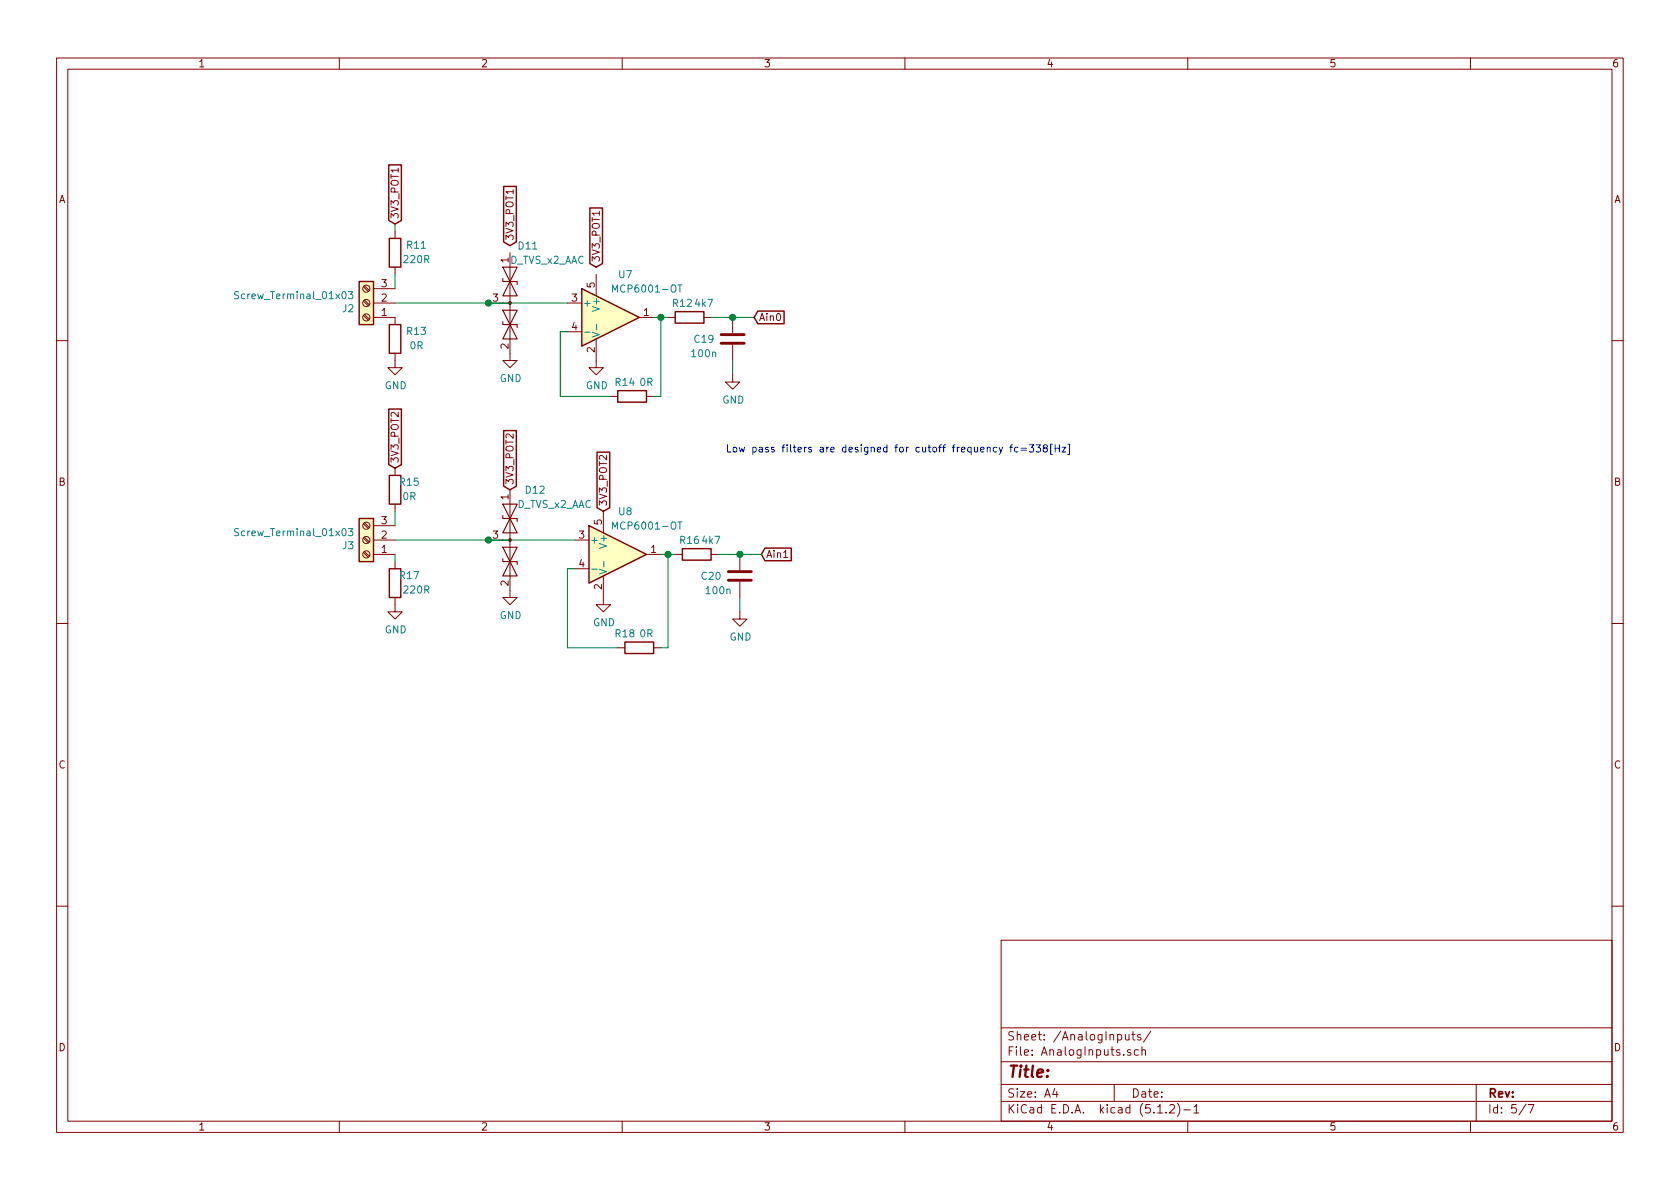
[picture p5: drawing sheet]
<svg xmlns="http://www.w3.org/2000/svg" width="297mm" height="210mm" viewBox="0 0 297 210" stroke-linecap="round" stroke-linejoin="round" font-family="sans-serif">
<g fill="none" stroke="#840000" stroke-width=".18">
<path d="M10 10.3h277v189.9h-277zM12 12.2h273v186.1h-273zM60 10.3v1.9M110 10.3v1.9M160 10.3v1.9M210 10.3v1.9M260 10.3v1.9M70.4 29.7v.7M90.7 33.5v.8M106 37.4v.7M64.3 50.7l.8 .9M64.3 53.3l.8 .8"/>
<path d="M64.3 55.8l.8 .8M64.4 50.5l.9 .9M64.4 53.1l.9 .8M64.4 55.6l.9 .9M66 56.1h3.8v1.3M66 53.6h3.8M66 51h3.8M69.8 40.9v1.3M69.8 47.2v1.3M86.4 53.6h3.8M90.2 44.7v19h1.2l-1.2 1.3-1.3-1.3h1.3M100.3 53.6h2.6"/>
<path d="M100.3 58.7h2.6M105.4 59.9v5.1h1.3l-1.3 1.3-1.3-1.3h1.3M105.4 48.5v3.8M113 56.1h2.6M118.1 56.1h1.3M124.5 56.1h1.2M129.5 56.1v2.8M10 60.2h2M69.8 62.5v2.5h1.3l-1.3 1.3-1.2-1.3h1.2M107.9 70.1h1.3M114.3 70.1h1.3M129.5 66.3v1.3h1.3l-1.3 1.2-1.2-1.2h1.2"/>
<path d="M129.5 61v2.7M285 60.2h2M64.3 92.6l.8 .9M64.3 95.2l.8 .8M64.3 97.7l.8 .8M64.4 92.5l.9 .8M64.4 95l.9 .8M64.4 97.5l.9 .9M66 98h3.8M66 95.5h3.8M66 93h3.8M69.8 82.8v1.3"/>
<path d="M69.8 89.1v1.3M69.8 99.3v1.3M86.4 95.5h3.8M90.2 86.6v19.1h1.2l-1.2 1.2-1.3-1.2h1.3M101.6 95.5h2.5M106.7 90.4v3.8M114.3 98h2.5M119.4 98h1.2M125.7 98h1.3M130.8 98v2.8M138.6 98.6h.7M10 110.3h2"/>
<path d="M69.8 105.7v2.5h1.3l-1.3 1.3-1.2-1.3h1.2M101.6 100.6h2.5M106.7 101.8v5.1h1.2l-1.2 1.3-1.3-1.3h1.3M109.2 114.5h1.3M115.6 114.5h1.2M130.8 108.2v1.3h1.3l-1.3 1.2-1.3-1.2h1.3M130.8 102.9v2.8M285 110.3h2M10 160.2h2M177 166.3h108v32h-108zM285 160.2h2M60 198.3v1.9"/>
<path d="M110 198.3v1.9M160 198.3v1.9M177 194.8h108M177 191.8h108M177 187.8h108M177 181.8h108M186.5 192.5l-.4 1h1M186.8 193v1M197 191.8v3M199 182.9l.1 .9 .3 .1 .2-.1M199.6 182.9v1M199.9 185.7l-.4-.1-.2 .2 .1 .2 .5 .2v.3h-.6"/>
<path d="M200.1 182.9h.6M200.3 182.4v1.3l.4 .2M201.3 185.7l-.5-.1-.2 .3v.6l.2 .1 .5-.1M201.7 183l-.4-.1-.2 .2 .1 .3 .5 .1v.3h-.6M201.9 185.7l.2-.1 .4 .1v.9M201.9 185.1v1.5M203.5 182.3l-1.3 2M204.7 196.8h.8M206.2 196.7v.1M206.8 195.5l.2-.2h.4l.2 .2 .1 .3-.1 .2-.8 .8h.9M208.2 195.1a1.71 1.71 0 0 1 0 2.3M209.3 196.3h1.2"/>
<path d="M210 198.3v1.9M211.1 195.8l.4-.5v1.5M211.1 196.8h.9M260 198.3v1.9M261 191.8v6.5M269.8 195.2l-1.2 2M270.2 195.3h1l-.6 1.5"/>
<circle cx="64.8" cy="51" r=".63"/>
<circle cx="64.8" cy="53.6" r=".63"/>
<circle cx="64.8" cy="56.1" r=".63"/>
<circle cx="64.8" cy="93" r=".63"/>
<circle cx="64.8" cy="98" r=".63"/>
<circle cx="64.8" cy="95.5" r=".63"/>
</g>
<g fill="none" stroke="#840000" stroke-width=".25">
<path d="M68.7 29.2h2.3v9.8l-1.2 .6-1.1-.6zM89.1 33h2.2v9.8l-1.1 .6-1.1-.6zM104.3 36.8h2.2v9.8l-1.1 .6-1.1-.6zM63.5 49.8h2.5v7.6h-2.5zM68.8 57.4h2.1v5.1h-2.1zM68.8 42.2h2.1v5h-2.1zM102.9 51l10.1 5.1-10.1 5.1zM119.4 55.1h5.1v2h-5.1zM134 55h4.6v2.2h-4.6l-.7-1.1zM68.7 72.3h2.3v9.9l-1.2 .6-1.1-.6zM89.1 76.1h2.2v9.9l-1.1 .6-1.1-.6zM105.6 80h2.2v9.8l-1.1 .6-1.1-.6z"/>
<path d="M109.2 69.1h5.1v2h-5.1zM63.5 91.7h2.5v7.6h-2.5zM68.8 84.1h2.1v5h-2.1zM104.1 93l10.2 5-10.2 5.1zM120.6 97h5.1v2.1h-5.1zM135.3 96.9h4.6v2.3h-4.6l-.7-1.2zM68.8 100.6h2.1v5.1h-2.1zM110.5 113.5h5.1v2.1h-5.1z"/>
</g>
<path d="M127.5 59.2h4.1M127.5 60.7h4.1M128.8 102.6h4M128.8 101.1h4" fill="none" stroke="#840000" stroke-width=".51"/>
<g fill="none" stroke="#008400" stroke-width=".18">
<path d="M69.8 39.6v1.3M69.8 48.5v2.5M69.8 53.6h30.5M100.3 58.7h-1.2v11.4h8.8M115.6 56.1h2.5M116.8 56.1v14h-1.2M125.7 56.1h7.6M129.5 63.7v2.6M69.8 90.4v2.6M69.8 98v1.3M69.8 95.5h31.8M116.8 98h2.6"/>
<path d="M118.1 98v16.5h-1.3M127 98h7.6M101.6 100.6h-1.3v13.9h8.9M130.8 105.7v2.5"/>
</g>
<g fill="#008400" stroke="#008400" stroke-width=".25">
<circle cx="129.5" cy="56.1" r=".51"/>
<circle cx="130.8" cy="98" r=".51"/>
<circle cx="116.8" cy="56.1" r=".51"/>
<circle cx="118.1" cy="98" r=".51"/>
<circle cx="86.4" cy="95.5" r=".51"/>
<circle cx="86.4" cy="53.6" r=".51"/>
</g>
<g fill="#ffffc2" stroke="#ffffc2" stroke-width=".18">
<path d="M104.1 93l10.2 5-10.2 5.1z"/>
<path d="M63.5 49.8h2.5v7.6h-2.5z"/>
<path d="M63.5 91.7h2.5v7.6h-2.5z"/>
<path d="M102.9 51l10.1 5.1-10.1 5.1z"/>
</g>
<g fill="none" stroke="#008484" stroke-width=".18">
<path d="M42.2 51.6h-.5l-.2 .1 .1 .4 .5 .2 .1 .3-.2 .2h-.5M61.6 51.6h.8l-.4 .4 .3 .2v.6h-.5l-.2-.1M103.4 58.7h.9M104.7 58.7l1.3 .5-1.3 .4M105.5 57.4v.9M108.3 51.7v-1.3l.4 .9 .5-.9v1.3M119.9 50.4h.7M42.2 93.5h-.5l-.2 .1 .1 .4 .5 .3 .1 .2-.2 .2h-.5M61.6 93.5h.8l-.4 .4 .3 .2v.6h-.5l-.2-.1M106.8 99.3v.9M108.3 93.6v-1.3l.4 .9 .5-.9v1.3M119.9 92.3h.7"/>
<path d="M104.6 100.7h1M106 100.7l1.2 .4-1.2 .4"/>
</g>
<g fill="#840000" stroke="#840000" stroke-width=".18">
<circle cx="90.2" cy="95.5" r=".25"/>
<circle cx="90.2" cy="53.6" r=".25"/>
</g>
<path d="M88.9 49.3v.5h2.5v.5M88.9 56.9v.5h2.5v.5M88.9 47.2l2.5 5.1h-2.5l2.5-5.1zM88.9 54.9h2.5l-2.5 5h2.5zM88.9 91.2v.5h2.5v.5M88.9 98.8v.5h2.5v.5M88.9 89.1l2.5 5.1h-2.5l2.5-5.1zM88.9 96.8h2.5l-2.5 5h2.5z" fill="none" stroke="#840000" stroke-width=".2"/>
<g fill="none" stroke="#0000c2" stroke-width=".18">
<path d="M176.7 79.1l.3 .8M177.3 79.1l-.5 1.1-.1 .2M178.5 79.1h.5M179 78.7l-.3 .1v1.1M180 79.1h-.4l-.2 .2 .1 .6h.5M180.5 79.3h1M180.5 79.6h1M182 78.7h.8l-.5 .4 .4 .2v.6h-.5l-.2-.1M183.2 78.7h.8l-.5 .4 .4 .2v.5l-.2 .1-.5-.1M184.7 79.2l-.2-.1v-.3l.4-.1 .3 .2-.1 .2-.5 .2-.1 .1v.4l.2 .1h.4l.1-.2v-.3l-.3-.2M186.1 78.5h-.3v1.9h.3M186.6 79.3h.7"/>
<path d="M186.6 78.7v1.2M187.3 78.7v1.2M187.8 79.1h.6l-.6 .8h.6M188.8 78.5h.3v1.9h-.3"/>
</g>
<text font-size="2.8" fill="#840000" x="178" y="190.5">Title:</text>
<g font-size="2.1" fill="#840000">
<text x="178" y="184">Sheet: /AnalogInputs/</text>
<text x="178" y="186.7">File: AnalogInputs.sch</text>
<text x="178" y="196.9">KiCad E.D.A. kicad (5.1.2)-1</text>
<text x="178" y="194.1">Size: A4</text>
<text x="200" y="194.1">Date:</text>
<text x="263" y="194.1">Rev:</text>
<text x="263" y="196.9">Id: 5/7</text>
</g>
<g font-size="1.8" fill="#840000">
<text x="35" y="11.9">1</text>
<text x="85" y="11.9">2</text>
<text x="135" y="11.9">3</text>
<text x="185" y="11.9">4</text>
<text x="235" y="11.9">5</text>
<text x="285" y="11.9">6</text>
<text x="10.4" y="35.9">A</text>
<text x="285.4" y="35.9">A</text>
<text x="70.5" y="38.8" transform="rotate(-90 70.5 38.8)">3V3_POT1</text>
<text x="89.9" y="46.5" transform="rotate(-90 89.9 46.5)">1</text>
<text x="90.8" y="42.6" transform="rotate(-90 90.8 42.6)">3V3_POT1</text>
<text x="106" y="46.5" transform="rotate(-90 106 46.5)">3V3_POT1</text>
<text x="67.5" y="53.3">2</text>
<text x="67.5" y="50.8">3</text>
<text x="87.1" y="53.3">3</text>
<text x="101.1" y="53.3">3</text>
<text x="105.2" y="50.9" transform="rotate(-90 105.2 50.9)">5</text>
<text x="67.5" y="55.9">1</text>
<text x="101.1" y="58.4">4</text>
<text x="113.8" y="55.9">1</text>
<text x="134.1" y="56.8">Ain0</text>
<text x="89.9" y="61.7" transform="rotate(-90 89.9 61.7)">2</text>
<text x="105.2" y="62.3" transform="rotate(-90 105.2 62.3)">2</text>
<text x="70.5" y="82" transform="rotate(-90 70.5 82)">3V3_POT2</text>
<text x="10.4" y="85.9">B</text>
<text x="89.9" y="88.4" transform="rotate(-90 89.9 88.4)">1</text>
<text x="90.8" y="85.8" transform="rotate(-90 90.8 85.8)">3V3_POT2</text>
<text x="107.3" y="89.6" transform="rotate(-90 107.3 89.6)">3V3_POT2</text>
<text x="285.4" y="85.9">B</text>
<text x="67.5" y="95.2">2</text>
<text x="67.5" y="92.7">3</text>
<text x="87.1" y="95.2">3</text>
<text x="102.4" y="95.2">3</text>
<text x="106.4" y="92.8" transform="rotate(-90 106.4 92.8)">5</text>
<text x="67.5" y="97.8">1</text>
<text x="102.4" y="100.3">4</text>
<text x="115.1" y="97.8">1</text>
<text x="135.4" y="98.7">Ain1</text>
<text x="89.9" y="103.6" transform="rotate(-90 89.9 103.6)">2</text>
<text x="106.4" y="104.2" transform="rotate(-90 106.4 104.2)">2</text>
<text x="10.4" y="135.9">C</text>
<text x="285.4" y="135.9">C</text>
<text x="10.4" y="185.9">D</text>
<text x="285.4" y="185.9">D</text>
<text x="35" y="199.9">1</text>
<text x="85" y="199.9">2</text>
<text x="135" y="199.9">3</text>
<text x="185" y="199.9">4</text>
<text x="235" y="199.9">5</text>
<text x="285" y="199.9">6</text>
</g>
<g font-size="1.8" fill="#008484">
<text x="71.5" y="46.5">220R</text>
<text x="72" y="44">R11</text>
<text x="90.1" y="46.7">D_TVS_x2_AAC</text>
<text x="91.7" y="44.1">D11</text>
<text x="42.2" y="52.9">Screw_Terminal_01x03</text>
<text x="108.9" y="51.7">MCP6001-OT</text>
<text x="109.4" y="49.2">U7</text>
<text x="60.6" y="55.2">J2</text>
<text x="72" y="59.2">R13</text>
<text x="103" y="54.2">+</text>
<text x="106" y="54.7" transform="rotate(-90 106 54.7)">V+</text>
<text x="119" y="54.3">R12</text>
<text x="123" y="54.3">4k7</text>
<text x="72.5" y="61.8">0R</text>
<text x="122.5" y="63.2">100n</text>
<text x="122.8" y="60.6">C19</text>
<text x="68" y="68.8">GND</text>
<text x="88.3" y="67.6">GND</text>
<text x="103.6" y="68.8">GND</text>
<text x="108.9" y="68.2">R14</text>
<text x="113.2" y="68.2">0R</text>
<text x="127.7" y="71.4">GND</text>
<text x="70.7" y="85.9">R15</text>
<text x="71.3" y="88.4">0R</text>
<text x="91.3" y="89.8">D_TVS_x2_AAC</text>
<text x="93" y="87.3">D12</text>
<text x="42.2" y="94.8">Screw_Terminal_01x03</text>
<text x="108.9" y="93.6">MCP6001-OT</text>
<text x="109.4" y="91.1">U8</text>
<text x="60.6" y="97.1">J3</text>
<text x="104.3" y="96.1">+</text>
<text x="107.3" y="96.6" transform="rotate(-90 107.3 96.6)">V+</text>
<text x="120.3" y="96.2">R16</text>
<text x="124.3" y="96.2">4k7</text>
<text x="70.7" y="102.4">R17</text>
<text x="71.5" y="104.9">220R</text>
<text x="124.1" y="102.5">C20</text>
<text x="125" y="105.1">100n</text>
<text x="68" y="112">GND</text>
<text x="88.3" y="109.5">GND</text>
<text x="104.9" y="110.7">GND</text>
<text x="108.9" y="112.7">R18</text>
<text x="113.2" y="112.7">0R</text>
<text x="129" y="113.3">GND</text>
</g>
<text font-size="1.8" fill="#0000c2" x="128.3" y="80">Low pass filters are designed for cutoff frequency fc=338[Hz]</text>
</svg>
